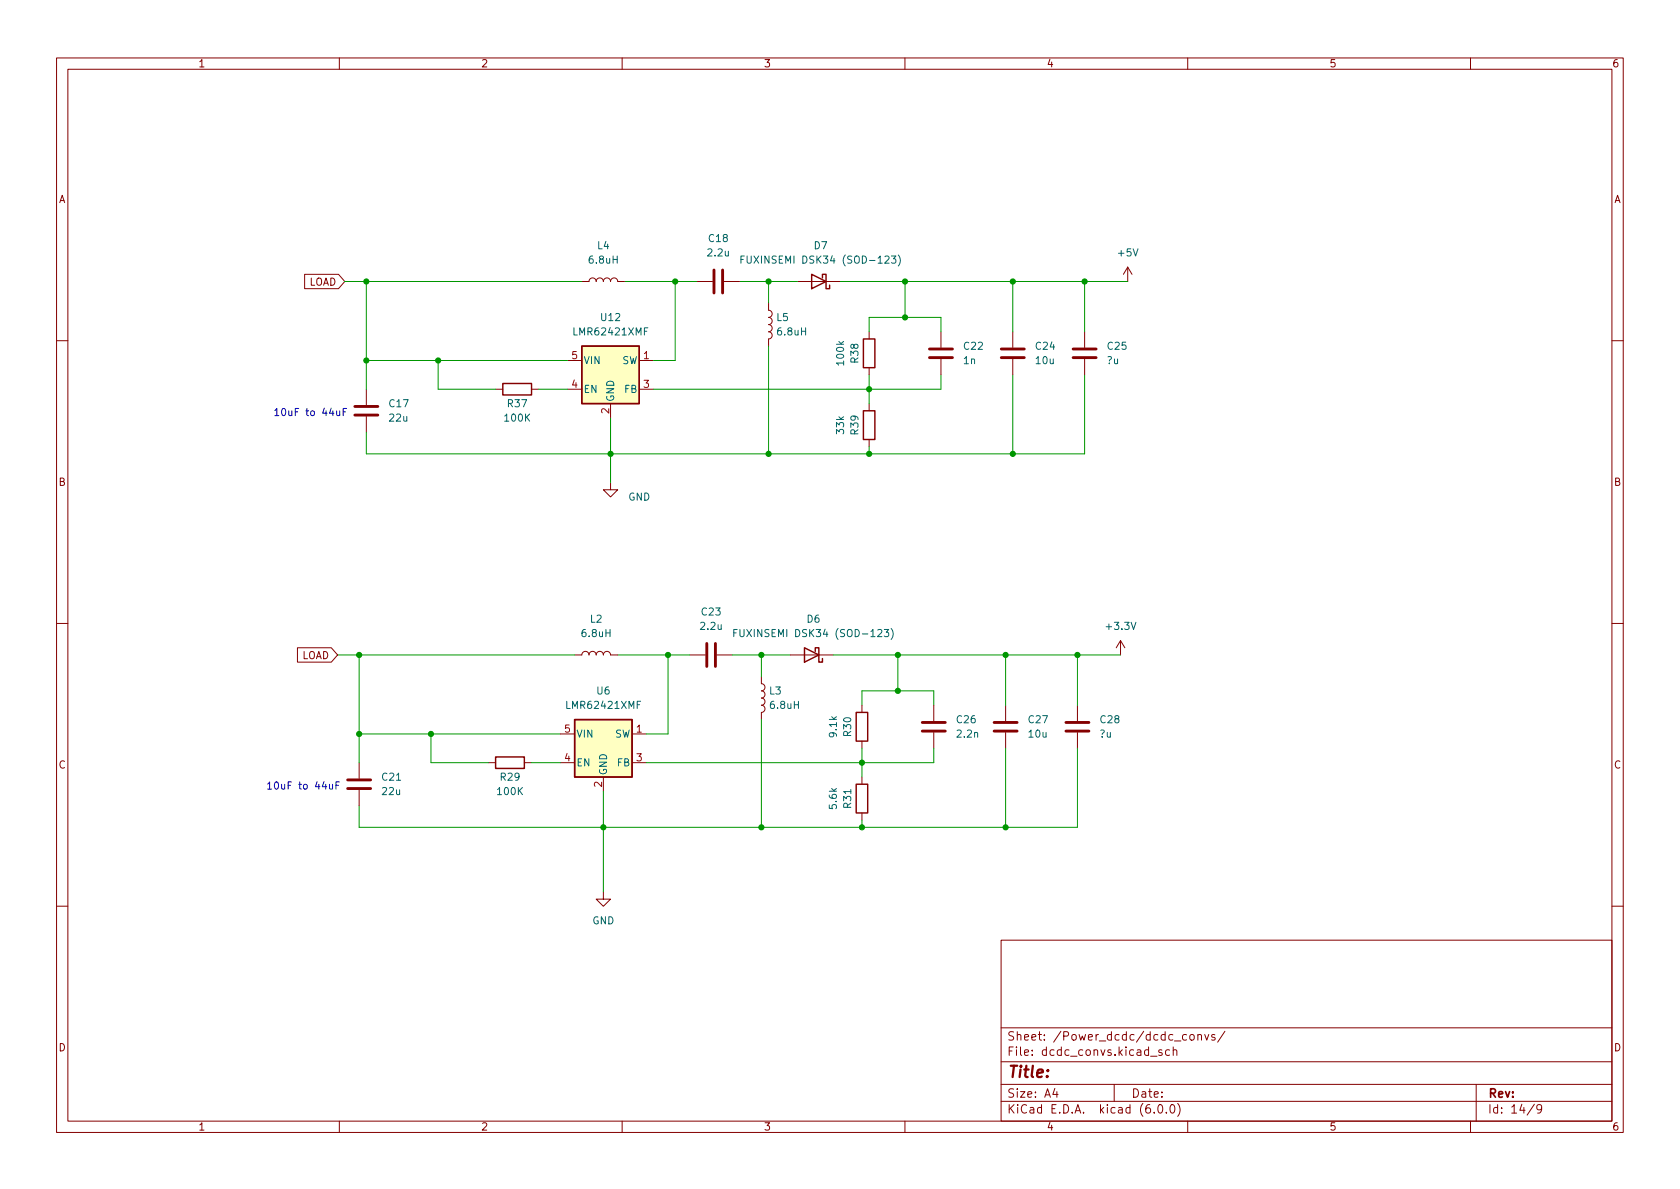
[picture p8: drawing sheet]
<svg xmlns="http://www.w3.org/2000/svg" width="297mm" height="210mm" viewBox="0 0 297 210" stroke-linecap="round" stroke-linejoin="round" font-family="sans-serif">
<g fill="none" stroke="#840000" stroke-width=".18">
<path d="M10 10.2h277v190.1h-277zM12 12.2h273v186.1h-273zM60 10.2v2M110 10.2v2M160 10.2v2M210 10.2v2M260 10.2v2M53.9 48.5h5.9l1.2 1.3-1.2 1.2h-5.9zM102.9 49.8h1.2a.64 .64 0 0 1 .7-.7 .64 .64 0 0 1 .6 .7 .64 .64 0 0 1 .6-.7 .64 .64 0 0 1 .7 .7 .64 .64 0 0 1 .6-.7 .64 .64 0 0 1 .6 .7 .64 .64 0 0 1 .7-.7 .64 .64 0 0 1 .6 .7h1.3M123.2 49.8h2.8M128 49.8h2.8M135.9 53.6v1.3a.64 .64 0 0 1 .6 .6 .64 .64 0 0 1-.6 .6 .64 .64 0 0 1 .6 .7 .64 .64 0 0 1-.6 .6 .64 .64 0 0 1 .6 .6 .64 .64 0 0 1-.6 .7 .64 .64 0 0 1 .6 .6 .64 .64 0 0 1-.6 .6v1.3"/>
<path d="M141 49.8h7.6M153.7 58.7v1.2M166.4 58.7v2.8M179.1 58.7v2.8M191.8 58.7v2.8M199.4 47.2l-.8 1.3M199.4 47.2v2.6M199.4 47.2l.8 1.3M10 60.2h2M64.8 68.8v2.8M64.8 73.7v2.7M87.6 68.8h1.3"/>
<path d="M94 68.8h1.2M100.3 68.8h2.6M100.3 63.7h2.6M107.9 71.4v2.5M113 68.8h2.6M113 63.7h2.6M153.7 65v1.3M153.7 71.4v1.2M153.7 77.7v1.3M166.4 63.5v2.8M179.1 63.5v2.8M191.8 63.5v2.8"/>
<path d="M285 60.2h2M107.9 85.3v1.3h1.3l-1.3 1.3-1.2-1.3h1.2M10 110.2h2M52.6 114.5h6l1.1 1.3-1.1 1.3h-6zM101.6 115.8h1.3a.64 .64 0 0 1 .6-.6 .64 .64 0 0 1 .6 .6 .64 .64 0 0 1 .7-.6 .64 .64 0 0 1 .6 .6 .64 .64 0 0 1 .6-.6 .64 .64 0 0 1 .7 .6 .64 .64 0 0 1 .6-.6 .64 .64 0 0 1 .6 .6h1.3M121.9 115.8h2.8M126.7 115.8h2.8M134.6 119.6v1.3a.64 .64 0 0 1 .7 .6 .64 .64 0 0 1-.7 .7 .64 .64 0 0 1 .7 .6 .64 .64 0 0 1-.7 .6 .64 .64 0 0 1 .7 .7 .64 .64 0 0 1-.7 .6 .64 .64 0 0 1 .7 .6 .64 .64 0 0 1-.7 .7v1.2M139.7 115.8h7.6M198.1 113.3l-.7 1.2M198.1 113.3v2.5M198.1 113.3l.8 1.2"/>
<path d="M285 110.2h2M63.5 134.9v2.8M63.5 139.7v2.8M86.4 134.9h1.2M92.7 134.9h1.3M99.1 129.8h2.5M99.1 134.9h2.5M106.7 137.4v2.5M111.8 129.8h2.5M111.8 134.9h2.5M152.4 124.7v1.3M152.4 131.1v1.2"/>
<path d="M152.4 137.4v1.3M165.1 124.7v2.8M165.1 129.5v2.8M177.8 124.7v2.8M177.8 129.5v2.8M190.5 124.7v2.8M190.5 129.5v2.8M106.7 157.7v1.3h1.2l-1.2 1.3-1.3-1.3h1.3M152.4 143.8v1.2M10 160.2h2M177 166.3h108v32h-108zM285 160.2h2"/>
<path d="M60 198.3v2M110 198.3v2M160 198.3v2M177 194.8h108M177 191.8h108M177 187.8h108M177 181.8h108M186.5 192.5l-.4 1h1M186.9 193v1M197 191.8v3M203.4 186.8h1.2M204.1 196.7v.1"/>
<path d="M204.9 195.4l.2-.1a.81 .81 0 0 1 .6 .7 .81 .81 0 0 1-.3 .8h-.2a.81 .81 0 0 1-.6-.6 .81 .81 0 0 1 .3-.8zM205.4 185.7l-.3-.1-.2 .2v.3l.5 .1v.4h-.5M206.2 196.7v.1M206.8 185.7l-.4-.1-.3 .3v.4l.1 .3h.6M207.1 195.4l.1-.1a.81 .81 0 0 1 .6 .7 .81 .81 0 0 1-.3 .8h-.1a.81 .81 0 0 1-.6-.6 .81 .81 0 0 1 .3-.8zM207.4 185.8l.2-.2 .4 .1 .1 .9M207.4 185.1v1.5M208.2 195.1a1.72 1.72 0 0 1 0 2.3M209.8 183l-.4-.1-.3 .3v.4l.1 .3h.6M210 198.3v2M210.4 183.1l.2-.2 .5 .2v.5l-.1 .3h-.4l-.2-.1zM211.8 183.1l.2-.2 .4 .1v.9"/>
<path d="M211.8 182.9v1M213 182.9l.4 1 .3-1M214.8 183l-.4-.1-.2 .2 .1 .3 .5 .1v.4h-.6M216.6 182.4l-1.3 1.9M260 198.3v2M261 191.8v6.5M271.3 195.3l-1.3 1.9M272.6 196l-.3 .3h-.3l-.3-.3 .2-.6 .4-.1 .2 .2a.99 .99 0 0 1-.3 1.3h-.3"/>
</g>
<g fill="none" stroke="#840000" stroke-width=".51">
<path d="M126.2 47.7v4.1M127.8 47.7v4.1M62.7 73.4h4.1M62.7 71.9h4.1M164.3 63.2h4.1M164.3 61.7h4.1M177 63.2h4.1M177 61.7h4.1M189.7 63.2h4.1M189.7 61.7h4.1M125 113.8v4.1M126.5 113.8v4.1"/>
<path d="M61.5 139.4h4M61.5 137.9h4M163.1 129.3h4M163.1 127.8h4M175.8 129.3h4M175.8 127.8h4M188.5 129.3h4M188.5 127.8h4"/>
</g>
<path d="M143.5 48.5l2.5 1.3-2.5 1.2zM145.4 49.1v-.6h.6v2.5h.7v-.6M152.7 59.9h2v5.1h-2zM88.9 67.8h5.1v2h-5.1zM102.9 61.2h10.1v10.2h-10.1zM152.7 72.6h2v5.1h-2zM142.2 114.5l2.6 1.3-2.6 1.3zM144.1 115.2v-.7h.7v2.6h.6v-.6M87.6 133.9h5.1v2h-5.1zM101.6 127.2h10.2v10.2h-10.2zM151.4 138.7h2v5.1h-2zM151.4 126h2v5.1h-2z" fill="none" stroke="#840000" stroke-width=".25"/>
<path d="M131 45.9h.4M131.6 45.3h-.6v1.2M132.1 45.3v1l.2 .2h.3l.2-.2v-1M157.6 45.3h.8l-.4 .5 .3 .1v.5l-.1 .1-.6-.1M158.8 45.1a1.46 1.46 0 0 1 0 1.9M129.7 111.9h.5M130.3 111.3h-.6v1.3M130.8 111.3v1l.3 .3h.2l.3-.3v-1M156.3 111.3h.8l-.4 .5 .4 .1v.6l-.2 .1-.6-.1M157.6 111.1a1.46 1.46 0 0 1 0 2" fill="none" stroke="#006464" stroke-width=".18"/>
<g fill="#ffffc2" stroke="#ffffc2" stroke-width=".18">
<path d="M101.6 127.2h10.2v10.2h-10.2z"/>
<path d="M102.9 61.2h10.1v10.2h-10.1z"/>
</g>
<path d="M59.5 72.7l.1 .7 .3 .1 .2-.1M60.1 72.7v.8M60.7 72.8h.4M61.3 72.2h-.6v1.3M58.3 138.7v.8h.3l.2-.1M58.8 138.7v.8M59.4 138.9h.4M60 138.3h-.6v1.2" fill="none" stroke="#0000c2" stroke-width=".18"/>
<g fill="none" stroke="#009600" stroke-width=".18">
<path d="M61 49.8h41.9M64.8 49.8v19M110.5 49.8h12.7M119.4 49.8v13.9h-3.8M130.8 49.8h10.2M135.9 49.8v3.8M148.6 49.8h50.8M153.7 58.7v-2.6h12.7v2.6M160 49.8v6.3M179.1 49.8v8.9M191.8 49.8v8.9M64.8 63.7h35.5"/>
<path d="M77.5 63.7v5.1h10.1M95.2 68.8h5.1M107.9 73.9v11.4M135.9 61.2v19.1M153.7 66.3v5.1M153.7 79v1.3M166.4 66.3v2.5h-50.8M179.1 66.3v14M191.8 66.3v14h-127v-3.9M59.7 115.8h41.9M63.5 115.8v19.1M109.2 115.8h12.7"/>
<path d="M118.1 115.8v14h-3.8M129.5 115.8h10.2M134.6 115.8v3.8M147.3 115.8h50.8M158.7 115.8v6.4M177.8 115.8v8.9M190.5 115.8v8.9M63.5 129.8h35.6M76.2 129.8v5.1h10.2M94 134.9h5.1M106.7 139.9v17.8M134.6 127.2v19.1"/>
<path d="M152.4 124.7v-2.5h12.7v2.5M152.4 132.3v5.1M165.1 132.3v2.6h-50.8M177.8 132.3v14M190.5 132.3v14h-127v-3.8M152.4 145v1.3"/>
</g>
<g fill="#009600" stroke="#009600" stroke-width=".18">
<circle cx="177.8" cy="115.8" r=".46"/>
<circle cx="177.8" cy="146.3" r=".46"/>
<circle cx="135.9" cy="80.3" r=".46"/>
<circle cx="158.7" cy="115.8" r=".46"/>
<circle cx="153.7" cy="80.3" r=".46"/>
<circle cx="152.4" cy="146.3" r=".46"/>
<circle cx="152.4" cy="134.9" r=".46"/>
<circle cx="190.5" cy="115.8" r=".46"/>
<circle cx="158.7" cy="122.2" r=".46"/>
<circle cx="106.7" cy="146.3" r=".46"/>
<circle cx="134.6" cy="146.3" r=".46"/>
<circle cx="63.5" cy="129.8" r=".46"/>
<circle cx="134.6" cy="115.8" r=".46"/>
<circle cx="118.1" cy="115.8" r=".46"/>
<circle cx="107.9" cy="80.3" r=".46"/>
<circle cx="63.5" cy="115.8" r=".46"/>
<circle cx="77.5" cy="63.7" r=".46"/>
<circle cx="64.8" cy="49.8" r=".46"/>
<circle cx="64.8" cy="63.7" r=".46"/>
<circle cx="76.2" cy="129.8" r=".46"/>
<circle cx="119.4" cy="49.8" r=".46"/>
<circle cx="135.9" cy="49.8" r=".46"/>
<circle cx="179.1" cy="49.8" r=".46"/>
<circle cx="160" cy="49.8" r=".46"/>
<circle cx="153.7" cy="68.8" r=".46"/>
<circle cx="160" cy="56.1" r=".46"/>
<circle cx="179.1" cy="80.3" r=".46"/>
<circle cx="191.8" cy="49.8" r=".46"/>
</g>
<text font-size="2.8" fill="#840000" x="178" y="190.6">Title:</text>
<g font-size="2.1" fill="#840000">
<text x="178" y="184">Sheet: /Power_dcdc/dcdc_convs/</text>
<text x="178" y="186.7">File: dcdc_convs.kicad_sch</text>
<text x="178" y="196.9">KiCad E.D.A. kicad (6.0.0)</text>
<text x="178" y="194.1">Size: A4</text>
<text x="200" y="194.1">Date:</text>
<text x="263" y="194.1">Rev:</text>
<text x="263" y="196.9">Id: 14/9</text>
</g>
<g font-size="1.8" fill="#840000">
<text x="35" y="11.9">1</text>
<text x="85" y="11.9">2</text>
<text x="135" y="11.9">3</text>
<text x="185" y="11.9">4</text>
<text x="235" y="11.9">5</text>
<text x="285" y="11.9">6</text>
<text x="10.3" y="35.9">A</text>
<text x="285.3" y="35.9">A</text>
<text x="54.5" y="50.5">LOAD</text>
<text x="10.3" y="85.9">B</text>
<text x="285.3" y="85.9">B</text>
<text x="53.3" y="116.5">LOAD</text>
<text x="10.3" y="135.9">C</text>
<text x="285.3" y="135.9">C</text>
<text x="10.3" y="185.9">D</text>
<text x="285.3" y="185.9">D</text>
<text x="35" y="199.9">1</text>
<text x="85" y="199.9">2</text>
<text x="135" y="199.9">3</text>
<text x="185" y="199.9">4</text>
<text x="235" y="199.9">5</text>
<text x="285" y="199.9">6</text>
</g>
<g font-size="1.8" fill="#006464">
<text x="104.3" y="46.6">6.8uH</text>
<text x="105.6" y="44.1">L4</text>
<text x="125.2" y="45.3">2.2u</text>
<text x="125.4" y="42.8">C18</text>
<text x="132.7" y="46.6">FUXINSEMI DSK34 (SOD-123)</text>
<text x="144" y="44.1">D7</text>
<text x="197.8" y="45.3">+5V</text>
<text x="101.7" y="59.3">LMR62421XMF</text>
<text x="106.3" y="56.8">U12</text>
<text x="137.3" y="56.8">L5</text>
<text x="137.6" y="59.3">6.8uH</text>
<text x="103.1" y="64.4">VIN</text>
<text x="109.9" y="64.4">SW</text>
<text x="149.2" y="64.4" transform="rotate(-90 149.2 64.4)">100k</text>
<text x="151.8" y="64.1" transform="rotate(-90 151.8 64.1)">R38</text>
<text x="170.4" y="64.4">1n</text>
<text x="170.5" y="61.8">C22</text>
<text x="183.2" y="61.8">C24</text>
<text x="183.2" y="64.4">10u</text>
<text x="195.7" y="64.4">?u</text>
<text x="195.9" y="61.8">C25</text>
<text x="103.1" y="69.5">EN</text>
<text x="108.6" y="71.1" transform="rotate(-90 108.6 71.1)">GND</text>
<text x="110.4" y="69.5">FB</text>
<text x="68.9" y="72">C17</text>
<text x="68.9" y="74.5">22u</text>
<text x="89.3" y="74.5">100K</text>
<text x="89.8" y="72">R37</text>
<text x="149.2" y="76.7" transform="rotate(-90 149.2 76.7)">33k</text>
<text x="151.8" y="76.8" transform="rotate(-90 151.8 76.8)">R39</text>
<text x="111.1" y="88.5">GND</text>
<text x="103" y="112.6">6.8uH</text>
<text x="104.4" y="110.1">L2</text>
<text x="124" y="111.4">2.2u</text>
<text x="124.1" y="108.8">C23</text>
<text x="131.4" y="112.6">FUXINSEMI DSK34 (SOD-123)</text>
<text x="142.7" y="110.1">D6</text>
<text x="195.8" y="111.4">+3.3V</text>
<text x="100.4" y="125.3">LMR62421XMF</text>
<text x="105.5" y="122.8">U6</text>
<text x="136.1" y="122.8">L3</text>
<text x="136.3" y="125.3">6.8uH</text>
<text x="101.9" y="130.4">VIN</text>
<text x="108.7" y="130.4">SW</text>
<text x="148" y="130.2" transform="rotate(-90 148 130.2)">9.1k</text>
<text x="150.5" y="130.1" transform="rotate(-90 150.5 130.1)">R30</text>
<text x="169.2" y="127.9">C26</text>
<text x="169.3" y="130.4">2.2n</text>
<text x="181.9" y="127.9">C27</text>
<text x="181.9" y="130.4">10u</text>
<text x="194.4" y="130.4">?u</text>
<text x="194.6" y="127.9">C28</text>
<text x="101.9" y="135.5">EN</text>
<text x="107.3" y="137.2" transform="rotate(-90 107.3 137.2)">GND</text>
<text x="109.1" y="135.5">FB</text>
<text x="67.6" y="138">C21</text>
<text x="67.6" y="140.6">22u</text>
<text x="88.1" y="140.6">100K</text>
<text x="88.5" y="138">R29</text>
<text x="148" y="142.9" transform="rotate(-90 148 142.9)">5.6k</text>
<text x="150.5" y="142.8" transform="rotate(-90 150.5 142.8)">R31</text>
<text x="104.7" y="163.4">GND</text>
</g>
<g font-size="1.8" fill="#a90000">
<text x="101.1" y="63.5">5</text>
<text x="113.8" y="63.5">1</text>
<text x="101.1" y="68.6">4</text>
<text x="113.8" y="68.6">3</text>
<text x="107.7" y="73.1" transform="rotate(-90 107.7 73.1)">2</text>
<text x="99.8" y="129.5">5</text>
<text x="112.5" y="129.5">1</text>
<text x="99.8" y="134.6">4</text>
<text x="112.5" y="134.6">3</text>
<text x="106.4" y="139.2" transform="rotate(-90 106.4 139.2)">2</text>
</g>
<g font-size="1.8" fill="#0000c2">
<text x="48.3" y="73.6">10uF to 44uF</text>
<text x="47" y="139.6">10uF to 44uF</text>
</g>
</svg>
